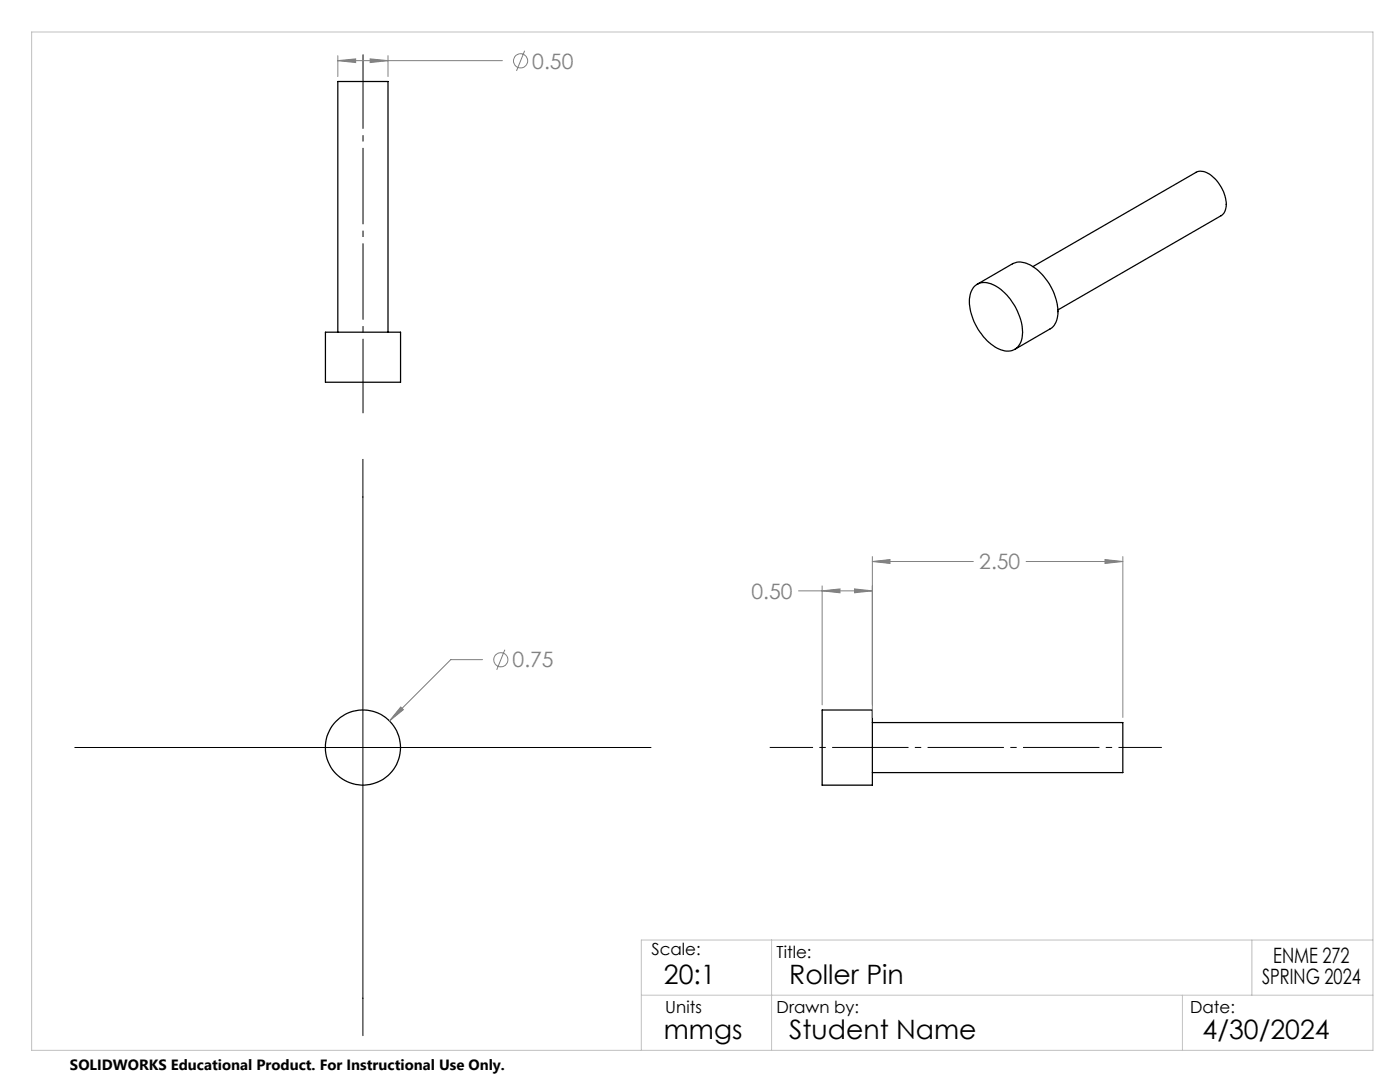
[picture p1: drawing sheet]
<svg xmlns="http://www.w3.org/2000/svg" width="279mm" height="216mm" viewBox="0 0 279 216" stroke-linecap="round" stroke-linejoin="round" font-family="sans-serif">
<g fill="none" stroke="#000" stroke-width=".25">
<path d="M194.4 57.2a3.3 3.3 0 0 1 4.1-.2 11.3 11.3 0 0 1 5.5 10.2 3 3 0 0 1-4.6 2.4 11.2 11.2 0 0 1-5.9-10.3l.4-1.2zM195 56.7l7.1-4.1a4.4 4.4 0 0 1 4.7 1.1 11.3 11.3 0 0 1 4.3 9.4 3.4 3.4 0 0 1-1.5 2.5l-7.1 4.1M206.1 53.2l32.6-18.8a2.96 2.96 0 0 1 3.4 .9 7.1 7.1 0 0 1 2.5 6.5l-.4 .8-.4 .4-32.7 18.8M64.9 66.3h15v10h-15zM67.4 66.3v-50h10v50M164.1 141.7h10v15h-10zM174.1 144.2h50v10h-50"/>
<circle cx="72.4" cy="149.2" r="7.5"/>
</g>
<g fill="none" stroke="#808080" stroke-width=".2">
<path d="M67.4 12.1l3.6-.4v.8zM67.4 11.1v4.2M67.4 12.1h32.9M73.9 11.7l3.5 .4-3.5 .4zM77.4 11.1v4.2M104.7 10.1l-1.6 4M159.3 117.9h14.8M164.1 117.9l3.5-.4v.8zM164.1 116.9v23.8M170.5 117.5l3.6 .4-3.6 .4zM174.1 112l3.5-.3v.7zM174.1 111.1v32.1"/>
<path d="M174.1 112h20.1M204.8 112h19.3M220.5 111.7l3.6 .3-3.6 .4zM224.1 111.1v32.1M96.3 131.6h-6.3l-12.3 12.3M100.8 129.6l-1.7 4.1M80 141.1l.5 .5-2.8 2.3z"/>
<circle cx="103.9" cy="12.1" r="1.41"/>
<circle cx="99.9" cy="131.6" r="1.41"/>
</g>
<path d="M72.4 10.9v71.5" fill="none" stroke="#000" stroke-width=".2" stroke-dasharray="15.2 1.3 1.3 1.3" stroke-dashoffset=".4" stroke-linecap="butt"/>
<path d="M153.6 149.1h78.3" fill="none" stroke="#000" stroke-width=".2" stroke-dasharray="15.2 1.3 1.3 1.3" stroke-dashoffset="6.6" stroke-linecap="butt"/>
<path d="M72.4 91.7v115M14.9 149.2h115" fill="none" stroke="#000" stroke-width=".2"/>
<path d="M6.3 6.4h267.7v203.2h-267.7zM128 198.6h146M154 187.6v22M236 198.6v11M249.8 187.6v11M274 187.6h-146v22" fill="none" stroke="#c0c0c0" stroke-width=".2"/>
<path d="M80 141.1l-2.3 2.8 2.8-2.3zM73.9 11.7l3.5 .4-3.5 .4zM67.4 12.1l3.6-.4v.8zM170.5 117.5l3.6 .4-3.6 .4zM164.1 117.9l3.5-.4v.8zM220.5 111.7l3.6 .3-3.6 .4zM174.1 112l3.5-.3v.7z" fill="#808080"/>
<g font-size="5.3">
<text x="132.5" y="196.4">20:1</text>
<text x="157.5" y="196.4">Roller Pin</text>
<text x="132.5" y="207.4">mmgs</text>
<text x="157.5" y="207.4">Student Name</text>
<text x="240" y="207.4">4/30/2024</text>
</g>
<g font-size="4.2" fill="#808080">
<text x="106.2" y="13.7">0.50</text>
<text x="195.4" y="113.6">2.50</text>
<text x="150" y="119.5">0.50</text>
<text x="102.3" y="133.2">0.75</text>
</g>
<g font-size="4.2">
<text x="251.9" y="196.4">SPRING 2024</text>
<text x="254.1" y="192.2">ENME 272</text>
</g>
<g font-size="3.3">
<text x="130" y="190.6">Scale:</text>
<text x="155" y="191.2">Title:</text>
<text x="132.8" y="202.2">Units</text>
<text x="155" y="202.2">Drawn by:</text>
<text x="237.5" y="202.2">Date:</text>
</g>
<text font-size="3" x="14" y="213.5">SOLIDWORKS Educational Product. For Instructional Use Only.</text>
</svg>
